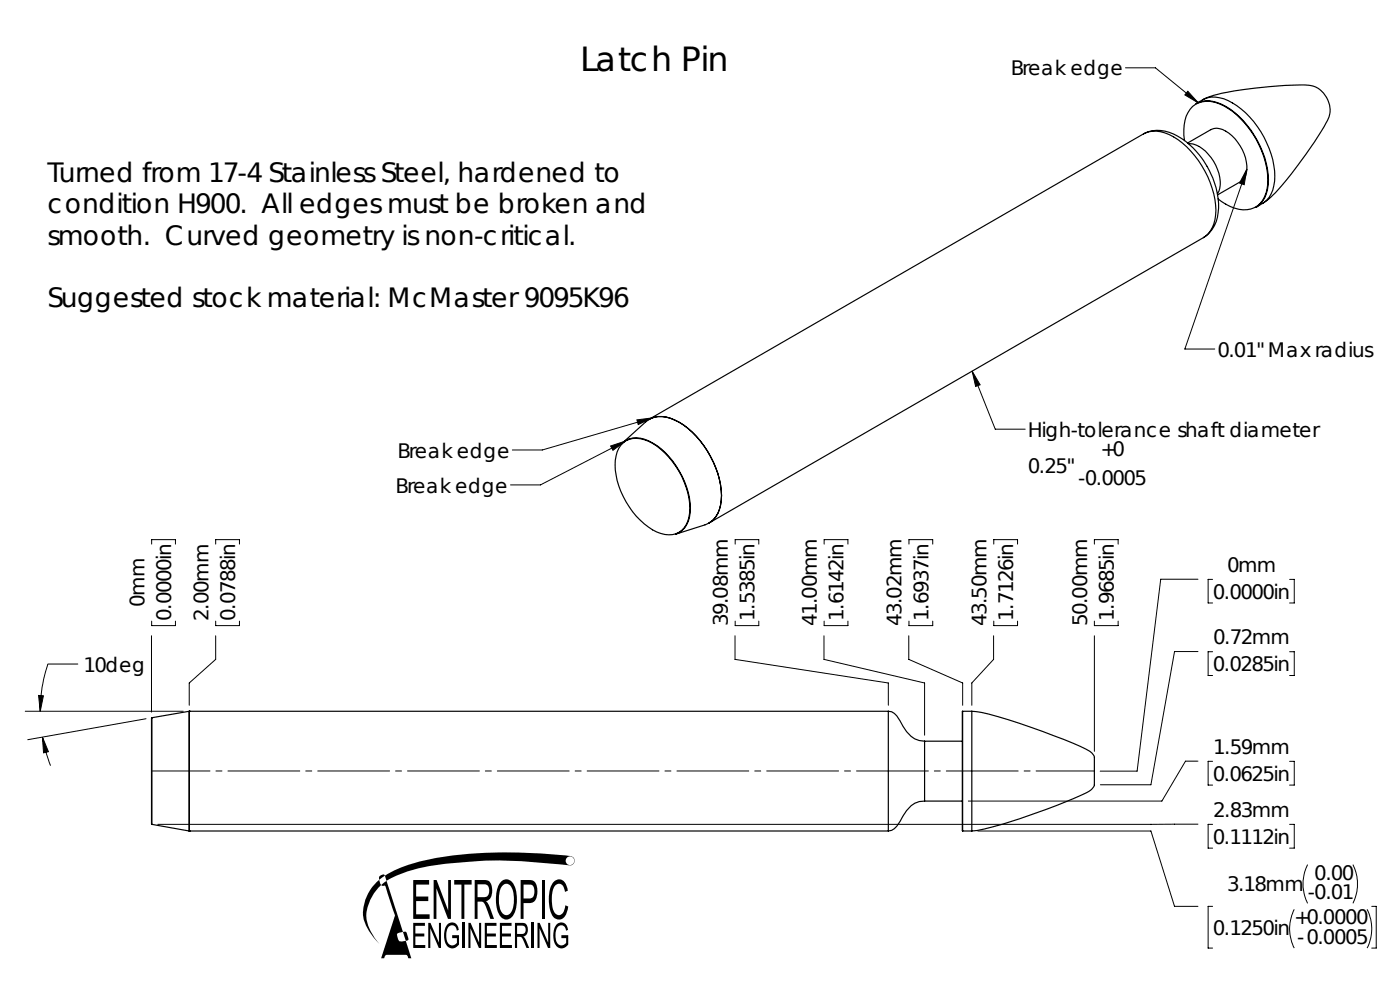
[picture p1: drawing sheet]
<svg xmlns="http://www.w3.org/2000/svg" width="297mm" height="210mm" viewBox="0 0 297 210" stroke-linecap="round" stroke-linejoin="round" font-family="sans-serif">
<g fill="none" stroke="#000" stroke-width=".21">
<path d="M238.8 14.4h6.3l9.1 7.4M252 19.4l2.2 2.4-2.8-1.7zM264.5 35.9l-.6 3.3-.9-.4zM264.5 35.9l-13.1 38.1h6.3M206.2 78.7l1.7 2.9-.9 .4zM206.2 78.7l4.9 12.3h6.4M129.5 94.6l3.2-1.1-2.7 2zM132.7 93.5l-18 9.4h-6.4M135.1 89.1l3.3-.5-3 1.5zM138.4 88.6l-23.4 6.9h-6.3M32.2 115.4v-.9h5v.9M45.8 115.4v-.9h5v.9"/>
<path d="M156 115.4v-.9h5v.9M174.8 115.4v-.9h5.1v.9M192.8 115.4v-.9h5.1v.9M210.8 115.4v-.9h5.1v.9M232.2 115.4v-.9h5v.9M32.1 134.9v16.2M32.2 131.8v.9h5v-.9M45.8 131.8v.9h5v-.9M45.8 134.9v5l-5.7 5v4.7M155.9 134.9v5l32.6 5v4.7M156 131.8v.9h5v-.9M174.8 134.9v5l21.3 5v11.1"/>
<path d="M174.8 131.8v.9h5.1v-.9M192.8 134.9v5l11.4 5v4.7M192.8 131.8v.9h5.1v-.9M210.8 134.9v5l-4.6 5v4.7M210.8 131.8v.9h5.1v-.9M232.2 131.8v.9h5v-.9M232.2 134.9v24.5M254.1 122.9h-7.9l-5 40.7h-7.8M254.1 138.2h-4.9l-5 28.3h-10.8M257.2 122.9h-.9v5h.9M257.2 138.2h-.9v5.1h.9M273.6 122.9h1v5h-1"/>
<path d="M273.6 138.2h1v5.1h-1M5.4 150.9h33.5M8.2 147.5l1 .1-.7 3.3zM9 156.3l1.3 3.1-1.1 .3zM9 156.3a29 29 0 0 0 1.7 6.1M16.5 140.9h-6.3a32.2 32.2 0 0 0-1.7 10M31 152.5l-25.1 4.4M207.4 176.3h36.8l5 16h4.9M254.1 161.5h-2.6l-5 8.4h-41.1M254.1 174.8l-220.6 .1M257.2 161.5h-.9v5h.9M257.2 174.9h-.9v5h.9"/>
<path d="M273.6 161.5h1v5h-1M273.6 174.9h1v5h-1M257.2 192.3h-.9v8.8h.9M274.6 192.9a9 9 0 0 0 0 8.2M277.4 183.4a9.5 9.5 0 0 0-1 3.4 9.2 9.2 0 0 0 .8 4.4l.2 .4M287 183.4a9.1 9.1 0 0 1 0 8.2M290 192.9a9 9 0 0 1 0 8.2M291 192.3h1v8.8h-1"/>
</g>
<path d="M232.1 163.5h-199.9" fill="none" stroke="#000" stroke-width=".21" stroke-dasharray="15.2 1.3 1.3 1.3" stroke-dashoffset="2.9"/>
<g fill="#000">
<path d="M87.7 186.7h3.3v.9h-2.7v2.6h2.6v.9h-2.6v2.8h2.8v1h-3.4zM92 186.7h.6l2.5 6.4v-6.4h.6v8.2h-.7l-2.4-6.5v6.5h-.6zM95 196a1.42 1.42 0 0 1 1.6-.2 1.42 1.42 0 0 1 .7 1.5l-.4 .1a1.06 1.06 0 0 0-1-1.1 1.06 1.06 0 0 0-1.1 1l-.1 .3a2.87 2.87 0 0 0 .8 2.8 1.19 1.19 0 0 0 1.4-.4v-1h-1v-.6h1.5v1.9a1.63 1.63 0 0 1-1.9 .8 1.63 1.63 0 0 1-1.2-1.6 4.1 4.1 0 0 1 .7-3.5zM96.4 186.7h3.6v.9h-1.5v7.3h-.6v-7.3h-1.5zM98.1 195.8h.5v5.3h-.5zM112.8 195.8h.4v5.3h-.4zM114.9 186.7h.6v8.2h-.6zM118.2 196a1.42 1.42 0 0 1 1.6-.2 1.42 1.42 0 0 1 .7 1.5l-.4 .1a1.06 1.06 0 0 0-1-1.1 1.06 1.06 0 0 0-1.1 1l-.1 .3a2.87 2.87 0 0 0 .8 2.8 1.18 1.18 0 0 0 1.4-.4v-1h-1v-.6h1.4v1.9a1.63 1.63 0 0 1-1.8 .8 1.63 1.63 0 0 1-1.2-1.6 4.1 4.1 0 0 1 .7-3.5zM117.5 187a1.62 1.62 0 0 1 1.7-.4 1.62 1.62 0 0 1 1.1 1.5l.2 .8-.6 .3a1.41 1.41 0 0 0-1.8-1.6 3.8 3.8 0 0 0-1 3.5 3.1 3.1 0 0 0 1.2 3 1.43 1.43 0 0 0 1.6-1.6v-.5l.6 .3a3 3 0 0 1-1.5 2.7 1.84 1.84 0 0 1-2.2-1.6 8.1 8.1 0 0 1 .5-6.1zM87.7 195.8h2.4v.6h-2v1.6h1.9v.6h-1.9v1.9h2.1v.6h-2.5zM90.9 195.8h.4l1.8 4.1v-4.1h.5v5.3h-.5l-1.8-4.2v4.2h-.4zM99.4 195.8h.4l1.8 4.1v-4.1h.5v5.3h-.5l-1.8-4.2v4.2h-.4z"/>
<path d="M102.8 195.8h2.5v.6h-2v1.6h1.9v.6h-1.9v1.9h2.1v.6h-2.6zM106 195.8h2.5v.6h-2v1.6h1.9v.6h-1.9v1.9h2.1v.6h-2.6zM114 195.8h.5l1.8 4.1v-4.1h.4v5.3h-.4l-1.8-4.2v4.2h-.5z"/>
<path d="M264.5 35.9l-.6 3.3-.9-.4zM252 19.4l2.2 2.4-2.8-1.7zM129.5 94.6l3.2-1.1-2.7 2zM135.1 89.1l3.3-.5-3 1.5zM206.2 78.7l1.7 2.9-.9 .4z"/>
<path d="M8.2 147.5l1 .1-.7 3.3zM9 156.3l1.3 3.1-1.1 .3z"/>
<path d="M100.7 186.7h2.1a1.6 1.6 0 0 1 1.6 1.9 2.25 2.25 0 0 1-1.3 2.6l.6 .9 1.1 2.8h-.8l-.8-2.4a1.44 1.44 0 0 0-1.2-1.2h-.7v3.6h-.6zM101.3 187.6v2.7h1.3a1.43 1.43 0 0 0 .9-2.3l-.4-.4z"/>
<path d="M106.4 186.9a1.77 1.77 0 0 1 2.8 1.2 7.8 7.8 0 0 1-.4 6.2 1.65 1.65 0 0 1-1.6 .7 1.65 1.65 0 0 1-1.4-1.2 7.7 7.7 0 0 1 .3-6.5zM106.6 187.9a6.2 6.2 0 0 0-.1 5.7 1.24 1.24 0 0 0 1.4 .4 1.24 1.24 0 0 0 .8-1.1 6.1 6.1 0 0 0-.4-5 1.06 1.06 0 0 0-1.7 0z"/>
<path d="M110.5 186.7h1.7a1.73 1.73 0 0 1 1.8 2.1 2.94 2.94 0 0 1-.9 2.6l-.8 .2h-1.2v3.3h-.6zM111.1 187.6v3a2.36 2.36 0 0 0 1.9-.2 1.93 1.93 0 0 0-.3-2.7z"/>
<path d="M109.2 195.8h1.6a1.47 1.47 0 0 1 .9 2.4l-.7 .5 .5 .7 .8 1.7h-.6l-.5-1.1a1.37 1.37 0 0 0-1-1.3h-.5v2.4h-.5zM109.7 196.3v1.8h1a.89 .89 0 0 0 .8-.8 .89 .89 0 0 0-.7-1z"/>
</g>
<g fill="none" stroke="#000" stroke-width=".25">
<path d="M242.6 28.4a7.7 7.7 0 0 1 8.1 1 18.4 18.4 0 0 1 7.8 14.8 7.2 7.2 0 0 1-3.2 6.2M242.6 28.4l-104.9 60.5a6.4 6.4 0 0 1 6.4 .7 19.8 19.8 0 0 1 9 15.5 6.2 6.2 0 0 1-2.7 5.8l104.9-60.5M242.6 28.4a5.7 5.7 0 0 1 5.4 .1 19.3 19.3 0 0 1 9.9 17.1 5.8 5.8 0 0 1-2.6 4.8M251.3 29.8a8.1 8.1 0 0 1 1.7-7.2 5.7 5.7 0 0 1 6.6-.2 19.3 19.3 0 0 1 9.4 16.6 5.3 5.3 0 0 1-4.4 5.5 8.6 8.6 0 0 1-6.2-2.3M252 30.3l4.9-2.8a2.96 2.96 0 0 1 3.1 .3 9.3 9.3 0 0 1 4.4 8.9 2.47 2.47 0 0 1-1.2 1.8l-4.9 2.8M252.2 30.5a6 6 0 0 1 4.7 2.9 8.3 8.3 0 0 1 1.7 7.2l-.3 .5M255.1 21.2a19.3 19.3 0 0 1 6.7-1.9 78.6 78.6 0 0 1 15.9-1.2 5.3 5.3 0 0 1 3.6 8 79.2 79.2 0 0 1-11.8 15.8l-1.7 1.3M255.1 21.2l-1.3 .8a5.7 5.7 0 0 1 5.4 .1 19.4 19.4 0 0 1 9.8 14.9 7.1 7.1 0 0 1-2.5 7l1.3-.8M255.1 21.2a5.5 5.5 0 0 1 5.4 .1 19.2 19.2 0 0 1 9.9 17.1 6 6 0 0 1-2.6 4.8M132.2 93.9l4.8-4.4a5.3 5.3 0 0 1 6.1-.4 18.4 18.4 0 0 1 8.7 10.2 12.9 12.9 0 0 1 .5 9.6 4.7 4.7 0 0 1-2.7 2.4l-6.2 2a4.7 4.7 0 0 0 3-4.5 17.2 17.2 0 0 0-7.9-14.8 5.3 5.3 0 0 0-6.3-.1zM132.2 93.9a5.4 5.4 0 0 1 6.2 .1 17.2 17.2 0 0 1 7.9 14.8 4.5 4.5 0 0 1-4.4 4.6 10.3 10.3 0 0 1-6.9-3.9 17.1 17.1 0 0 1-4.5-11.9 5.7 5.7 0 0 1 1.7-3.7zM32.2 152.2v22.7"/>
<path d="M40.1 150.9h.1M40.1 150.9h148.4M40.1 150.9l-7.9 1.3M40.1 150.9v25.4M188.5 150.9a2.97 2.97 0 0 1 2.4 2 7.2 7.2 0 0 0 4.1 4.2l1.1 .1M188.5 150.9v25.4M196.1 157.2h8.1M196.1 157.2v12.7M204.2 150.9v25.4M204.2 150.9h2M206.2 150.9a40.6 40.6 0 0 1 10.1 2.6 101.3 101.3 0 0 1 14.9 5.9l.7 .7 .3 .5v5.9a2.75 2.75 0 0 1-1.8 1.7 128 128 0 0 1-23.1 8l-1.1 .1M206.2 150.9v25.4"/>
<path d="M32.2 174.9l7.9 1.4M40.1 176.3h.1M40.1 176.3h148.4M196.1 169.9a4.4 4.4 0 0 0-3.8 2l-.7 1.2a5.7 5.7 0 0 1-2.4 3l-.7 .2M196.1 169.9h8.1M204.2 176.3h2"/>
</g>
<g fill="#000">
<path d="M80.6 185.8a.62 .62 0 0 1 1 0l-1.2 .8v-.6z" fill-rule="evenodd"/>
<path d="M79.7 187.3l.7-.7 .5 1.1a9 9 0 0 0-3 7.7 12.3 12.3 0 0 0 2.6 4.9 12.6 12.6 0 0 1-3.5-6 9.3 9.3 0 0 1 2.7-7z" fill-rule="evenodd"/>
<path d="M80.9 187.7l1.1-.9 3.5 10.9-1.2 .3v.5a1 1 0 0 0 1 1.2l.8-.1 1.2 3.7h-.7l-.2-.7-.2-.1h-3.9l-.5 .1-.3 .7h-.6l2.9-9.1-2.1-6.3h-.6z" fill-rule="evenodd"/>
<path d="M85.5 197.7l.6-.1 .1 .2 .5 1.4-.2 .3-.4 .1z" fill-rule="evenodd"/>
<path d="M81.6 185.8l.4 1a29 29 0 0 1 12.9-3.6 105 105 0 0 1 26 .4 1.02 1.02 0 0 0 1-1.1 1.02 1.02 0 0 0-1.2-.9 107.4 107.4 0 0 0-28.2 .4l-1.7 .3a27.8 27.8 0 0 0-9.2 3.5zM120 182.6a.92 .92 0 0 1 1.8 0 .92 .92 0 0 1-1.8 0z" fill-rule="evenodd"/>
</g>
<text font-size="7.1" x="123.1" y="15">Latch Pin</text>
<g font-size="5.6">
<text x="10.1" y="38.6">Turned from 17-4 Stainless Steel, hardened to</text>
<text x="10.1" y="45.3">condition H900. All edges must be broken and</text>
<text x="10.1" y="51.9">smooth. Curved geometry is non-critical.</text>
<text x="10.1" y="65.2">Suggested stock material: McMaster 9095K96</text>
</g>
<g font-size="4.2">
<text x="214.4" y="16">Break edge</text>
<text x="258.3" y="75.6">0.01&quot; Max radius</text>
<text x="218" y="92.6">High-tolerance shaft diameter</text>
<text x="84.3" y="97.1">Break edge</text>
<text x="218" y="100.3">0.25&quot;</text>
<text x="233.4" y="96.8">+0</text>
<text x="83.9" y="104.5">Break edge</text>
<text x="228.7" y="102.9">-0.0005</text>
<text x="260.3" y="121.3">0mm</text>
<text x="30.6" y="128.7" transform="rotate(-90 30.6 128.7)">0mm</text>
<text x="36.3" y="131.7" transform="rotate(-90 36.3 131.7)">0.0000in</text>
<text x="44.2" y="131.6" transform="rotate(-90 44.2 131.6)">2.00mm</text>
<text x="49.9" y="131.7" transform="rotate(-90 49.9 131.7)">0.0788in</text>
<text x="160.1" y="131.7" transform="rotate(-90 160.1 131.7)">1.5385in</text>
<text x="179" y="131.7" transform="rotate(-90 179 131.7)">1.6142in</text>
<text x="197" y="131.7" transform="rotate(-90 197 131.7)">1.6937in</text>
<text x="215" y="131.7" transform="rotate(-90 215 131.7)">1.7126in</text>
<text x="236.3" y="131.7" transform="rotate(-90 236.3 131.7)">1.9685in</text>
<text x="257.3" y="127">0.0000in</text>
<text x="154.4" y="132.8" transform="rotate(-90 154.4 132.8)">39.08mm</text>
<text x="173.3" y="132.8" transform="rotate(-90 173.3 132.8)">41.00mm</text>
<text x="191.3" y="132.8" transform="rotate(-90 191.3 132.8)">43.02mm</text>
<text x="209.3" y="132.8" transform="rotate(-90 209.3 132.8)">43.50mm</text>
<text x="230.6" y="132.8" transform="rotate(-90 230.6 132.8)">50.00mm</text>
<text x="257.4" y="136.7">0.72mm</text>
<text x="17.7" y="142.4">10deg</text>
<text x="257.3" y="142.4">0.0285in</text>
<text x="257.4" y="159.9">1.59mm</text>
<text x="257.3" y="165.6">0.0625in</text>
<text x="257.4" y="173.3">2.83mm</text>
<text x="257.3" y="179">0.1112in</text>
<text x="260.3" y="188.9">3.18mm</text>
<text x="277.4" y="190.7">-0.01</text>
<text x="278.8" y="186.6">0.00</text>
<text x="274.6" y="196.1">+0.0000</text>
<text x="257.3" y="198.3">0.1250in</text>
<text x="275.2" y="200.2">-0.0005</text>
</g>
</svg>
